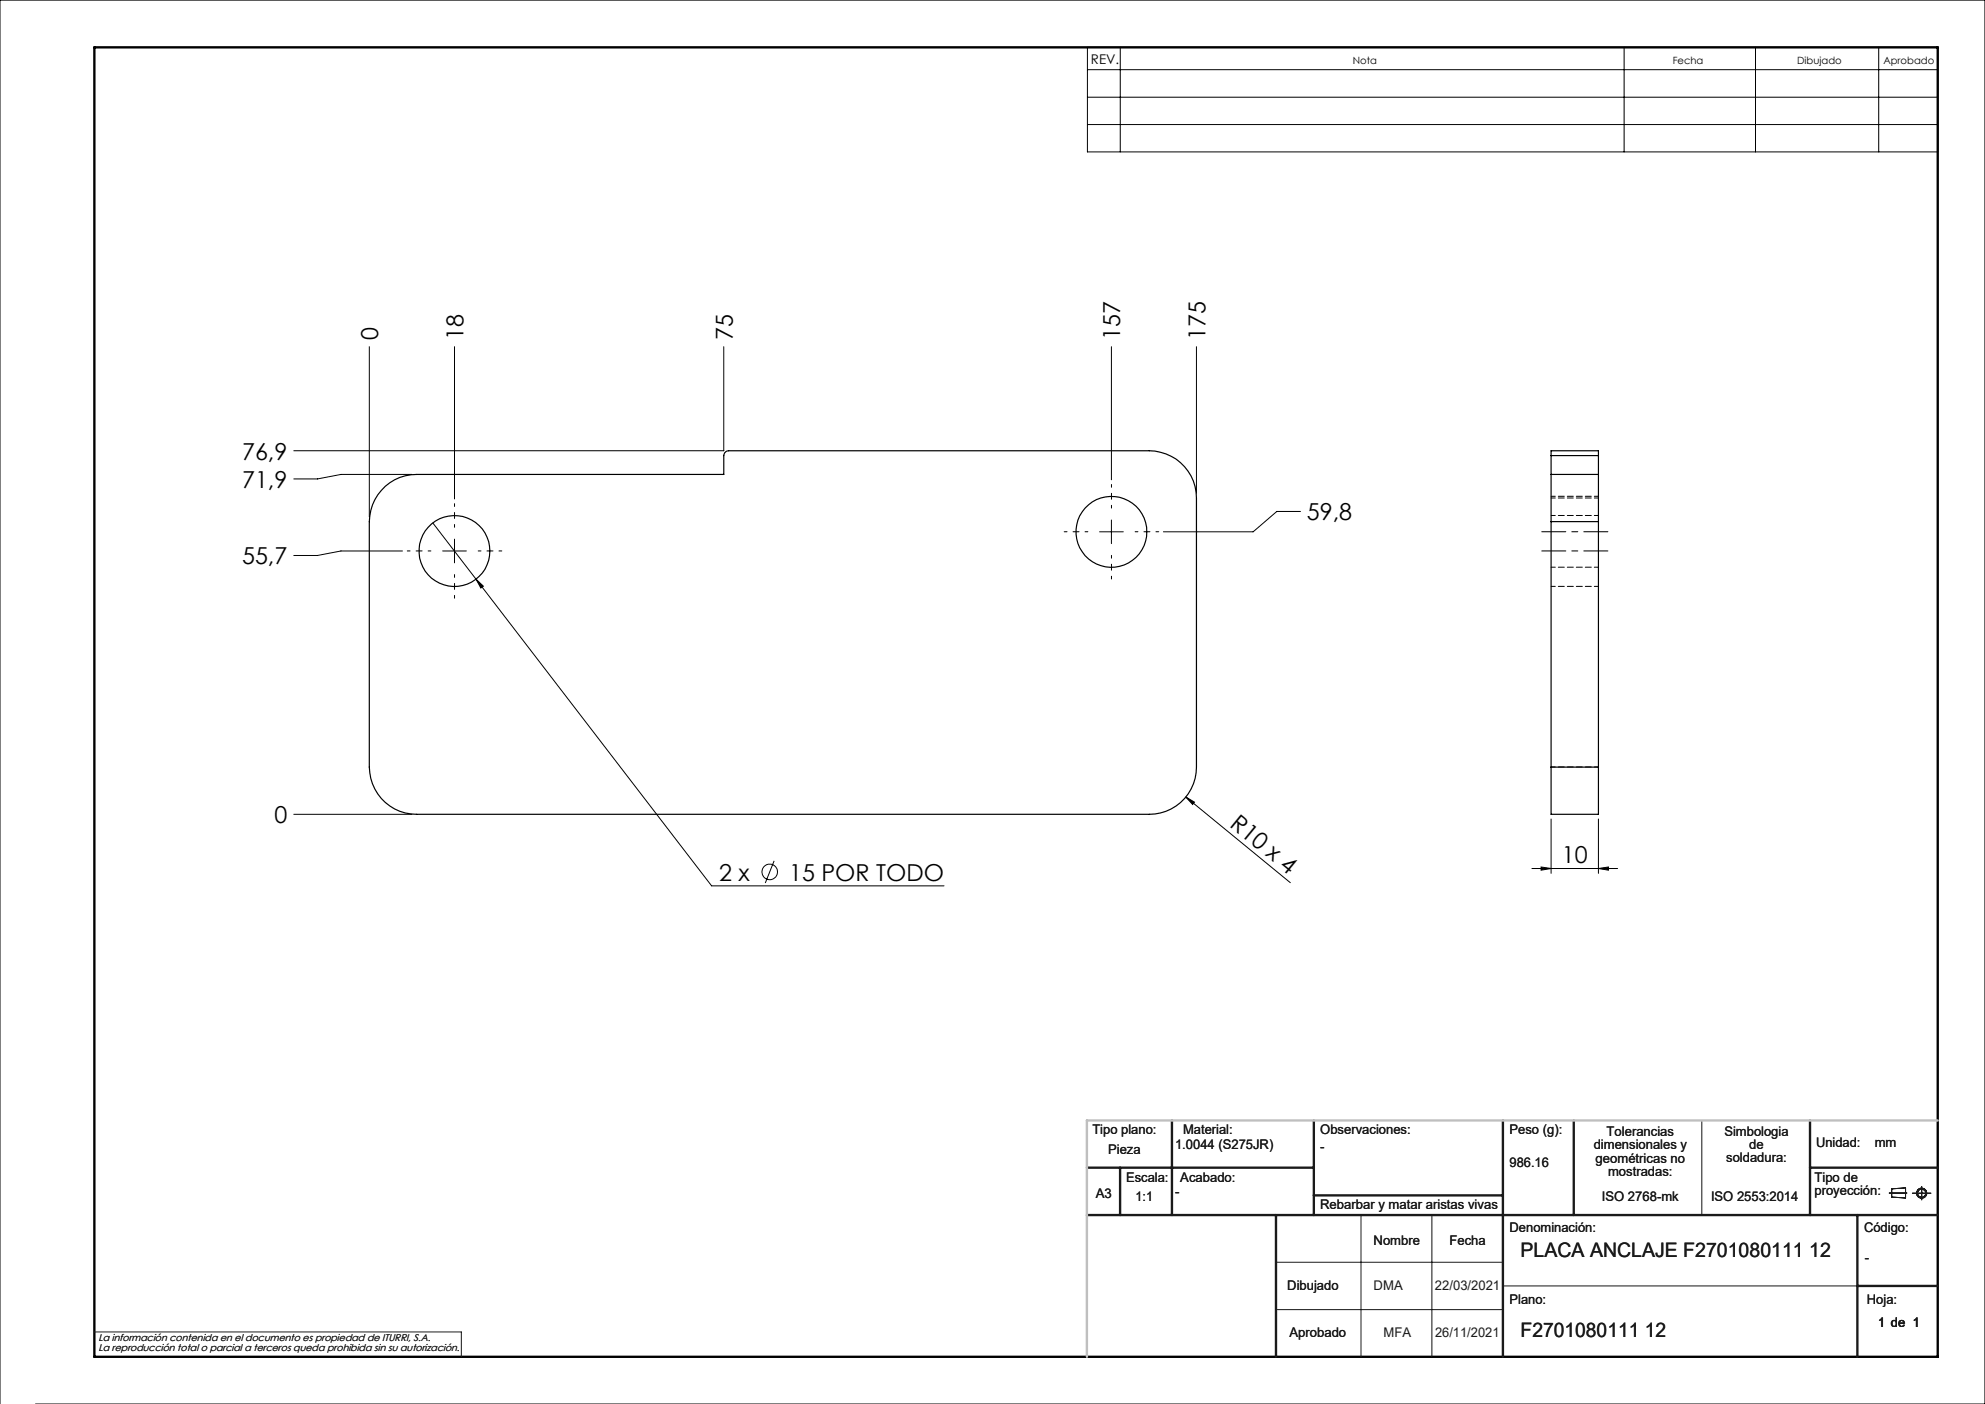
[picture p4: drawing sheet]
<svg xmlns="http://www.w3.org/2000/svg" width="420mm" height="297mm" viewBox="0 0 420 297" stroke-linecap="round" stroke-linejoin="round" font-family="sans-serif">
<g fill="none" stroke="#191924" stroke-width=".21">
<path d="M360.1 237v20M288 257v30M303 257v30M399.7 252.4h3.8M400.3 251.5l2.9-.2v2.1l-2.9-.2zM404.6 252.4h4M406.6 251v2.8M270 267h48M270 277h48M318 272h75M20 281.8h77.6v5.2"/>
<circle cx="406.6" cy="252.4" r=".86"/>
<circle cx="406.6" cy="252.4" r="1.07"/>
</g>
<g fill="none" stroke="#000" stroke-width=".21">
<path d="M230.1 10h179.9v22.1h-179.9zM230.1 14.7h179.9M237 10v22.1M343.6 10v22.1M371.4 10v22.1M397.5 10v22.1M230.1 20.6h179.9M230.1 26.3h179.9M78.1 73.3v36.1M96.2 73.3v32.2M153.1 73.3v22.1h-90.9M235.2 73.3v28.2"/>
<path d="M253.2 73.3v31M85.2 116.6h-13.1l-4.9 .9h-5M87.2 100.4h-15.1l-4.9 .9h-5M91.6 110.6l59 76.8h49.1M93.7 116.6h5M96.2 114v5.1M232.7 112.5h5M235.2 110v5M275.2 108.2h-5l-5.1 4.3h-18.9M100.7 122.5l1.6 1.5-.6 .4zM62.2 172.3h25M250.9 168.6l22.1 18.1"/>
<path d="M250.9 168.6l1.8 1.1-.4 .5zM328.2 173.2v11.5M338.2 173.2v11.5M163.8 182.1l-1.9 4.7M324.1 183.7h18.2M326.1 183.4l2.1 .3-2.1 .4zM338.2 183.7l2.1-.3v.7zM0 297v-297h420v297h-412.5"/>
<circle cx="162.9" cy="184.4" r="1.65"/>
</g>
<path d="M20 10h390v277h-390z" fill="none" stroke="#000" stroke-width=".5"/>
<g fill="none" stroke="#191924" stroke-width=".5">
<path d="M248 237v20M278 237v20M318 237v50M333 237v20M383 237v20M230 257h180M230 247h48M237 247v10M270 257v30M278 252.9h40M383 247h27M393 257v30"/>
<path d="M393 272h17"/>
</g>
<path d="M410 237h-180v50" fill="none" stroke="#c0c0c0" stroke-width=".5"/>
<path d="M326.2 112.5h14M326.2 116.5h14" fill="none" stroke="#000" stroke-width=".21" stroke-dasharray="15.2 1.3 1.3 1.3" stroke-dashoffset="10.1"/>
<path d="M91.2 116.5h-5M96.2 111.5v-5M101.2 116.5h5M230.2 112.5h-5M235.2 107.5v-5M235.2 117.5v5M240.2 112.5h5M96.2 121.5v5" fill="none" stroke="#000" stroke-width=".21" stroke-dasharray="15.2 1.3 1.3 1.3" stroke-dashoffset="14.6"/>
<g fill="#000">
<path d="M100.7 122.5l1.6 1.5-.6 .4zM250.9 168.6l1.8 1.1-.4 .5z"/>
<path d="M338.2 183.7l2.1-.3v.7zM326.1 183.4l2.1 .3-2.1 .4z"/>
</g>
<g fill="none" stroke="#000" stroke-width=".25">
<path d="M328.2 96.4v-1h10v1M328.2 96.4v4M328.2 96.4h10M338.2 96.4v4M81.5 102.9a9.8 9.8 0 0 1 6.7-2.5h64.9v-4a1.09 1.09 0 0 1 1.1-1h89a10 10 0 0 1 10 10v56.9a10 10 0 0 1-10 10h-155a10 10 0 0 1-10.1-10v-52a10.2 10.2 0 0 1 3.4-7.4zM328.2 100.4v9.9M328.2 100.4h10M328.2 110.3h10M328.2 110.3v52M338.2 100.4v9.9M338.2 110.3v52M328.2 162.3v10h10v-10"/>
<path d="M328.2 162.3h10"/>
<circle cx="96.1" cy="116.5" r="7.5"/>
<circle cx="235.1" cy="112.5" r="7.5"/>
</g>
<path d="M328.2 105.3h10M328.2 120h10M338.2 109h-10M338.2 105h-10M328.2 124h10M338.2 162.2h-10" fill="none" stroke="#000" stroke-width=".21" stroke-dasharray="1.3 .6" stroke-dashoffset=".4"/>
<g font-size="4.9">
<text x="80" y="72" transform="rotate(-90 80 72)">0</text>
<text x="98" y="72" transform="rotate(-90 98 72)">18</text>
<text x="155" y="72" transform="rotate(-90 155 72)">75</text>
<text x="237" y="72" transform="rotate(-90 237 72)">157</text>
<text x="255" y="72" transform="rotate(-90 255 72)">175</text>
<text x="51.2" y="97.2">76,9</text>
<text x="51.2" y="103.2">71,9</text>
<text x="276.5" y="110">59,8</text>
<text x="51.2" y="119.4">55,7</text>
<text x="58.1" y="174.1">0</text>
<text x="260" y="174.7" transform="rotate(39 260 174.7)">R10 x 4</text>
<text x="330.5" y="182.6">10</text>
<text x="152.2" y="186.3">2 x</text>
<text x="167" y="186.3">15 POR TODO</text>
</g>
<g font-size="4.2" fill="#191924">
<text x="321.7" y="265.9">PLACA ANCLAJE F2701080111 12</text>
<text x="321.7" y="282.8">F2701080111 12</text>
</g>
<text font-size="2.8" x="230.8" y="13.6">REV.</text>
<g font-size="2.8" fill="#191924">
<text x="231.1" y="239.9">Tipo plano:</text>
<text x="250.3" y="239.9">Material:</text>
<text x="279.3" y="239.9">Observaciones:</text>
<text x="319.4" y="239.9">Peso (g):</text>
<text x="234.5" y="244.1">Pieza</text>
<text x="248.6" y="243">1.0044 (S275JR)</text>
<text x="279.3" y="243.4">-</text>
<text x="337.2" y="243.1">dimensionales y</text>
<text x="337.6" y="246">geométricas no</text>
<text x="339.9" y="240.3">Tolerancias</text>
<text x="364.9" y="240.2">Simbologia</text>
<text x="365.3" y="245.9">soldadura:</text>
<text x="370.1" y="243">de</text>
<text x="384.2" y="242.7">Unidad:</text>
<text x="396.7" y="242.7">mm</text>
<text x="238.3" y="250">Escala:</text>
<text x="249.7" y="250">Acabado:</text>
<text x="319.4" y="246.9">986.16</text>
<text x="340.2" y="248.8">mostradas:</text>
<text x="383.9" y="250">Tipo de</text>
<text x="231.9" y="253.4">A3</text>
<text x="240.3" y="254">1:1</text>
<text x="248.6" y="252.9">-</text>
<text x="279.3" y="255.7">Rebarbar y matar aristas vivas</text>
<text x="338.9" y="254">ISO 2768-mk</text>
<text x="362" y="254">ISO 2553:2014</text>
<text x="383.9" y="252.8">proyección:</text>
<text x="290.6" y="263.3">Nombre</text>
<text x="306.7" y="263.3">Fecha</text>
<text x="319.4" y="260.6">Denominación:</text>
<text x="394.4" y="260.6">Código:</text>
<text x="394.6" y="266.9">-</text>
<text x="272.4" y="273">Dibujado</text>
<text x="290.6" y="273">DMA</text>
<text x="303.6" y="273">22/03/2021</text>
<text x="319.4" y="275.8">Plano:</text>
<text x="395" y="275.8">Hoja:</text>
<text x="397.4" y="280.6">1 de 1</text>
<text x="272.8" y="282.8">Aprobado</text>
<text x="292.7" y="282.8">MFA</text>
<text x="303.6" y="282.8">26/11/2021</text>
</g>
<g font-size="2.1">
<text x="286.2" y="13.6">Nota</text>
<text x="353.9" y="13.6">Fecha</text>
<text x="380.3" y="13.6">Dibujado</text>
<text x="398.5" y="13.6">Aprobado</text>
</g>
<g font-size="2.1" fill="#191924">
<text x="20.8" y="283.7">La información contenida en el documento es propiedad de ITURRI, S.A.</text>
<text x="20.8" y="285.7">La reproducción total o parcial a terceros queda prohibida sin su autorización.</text>
</g>
</svg>
